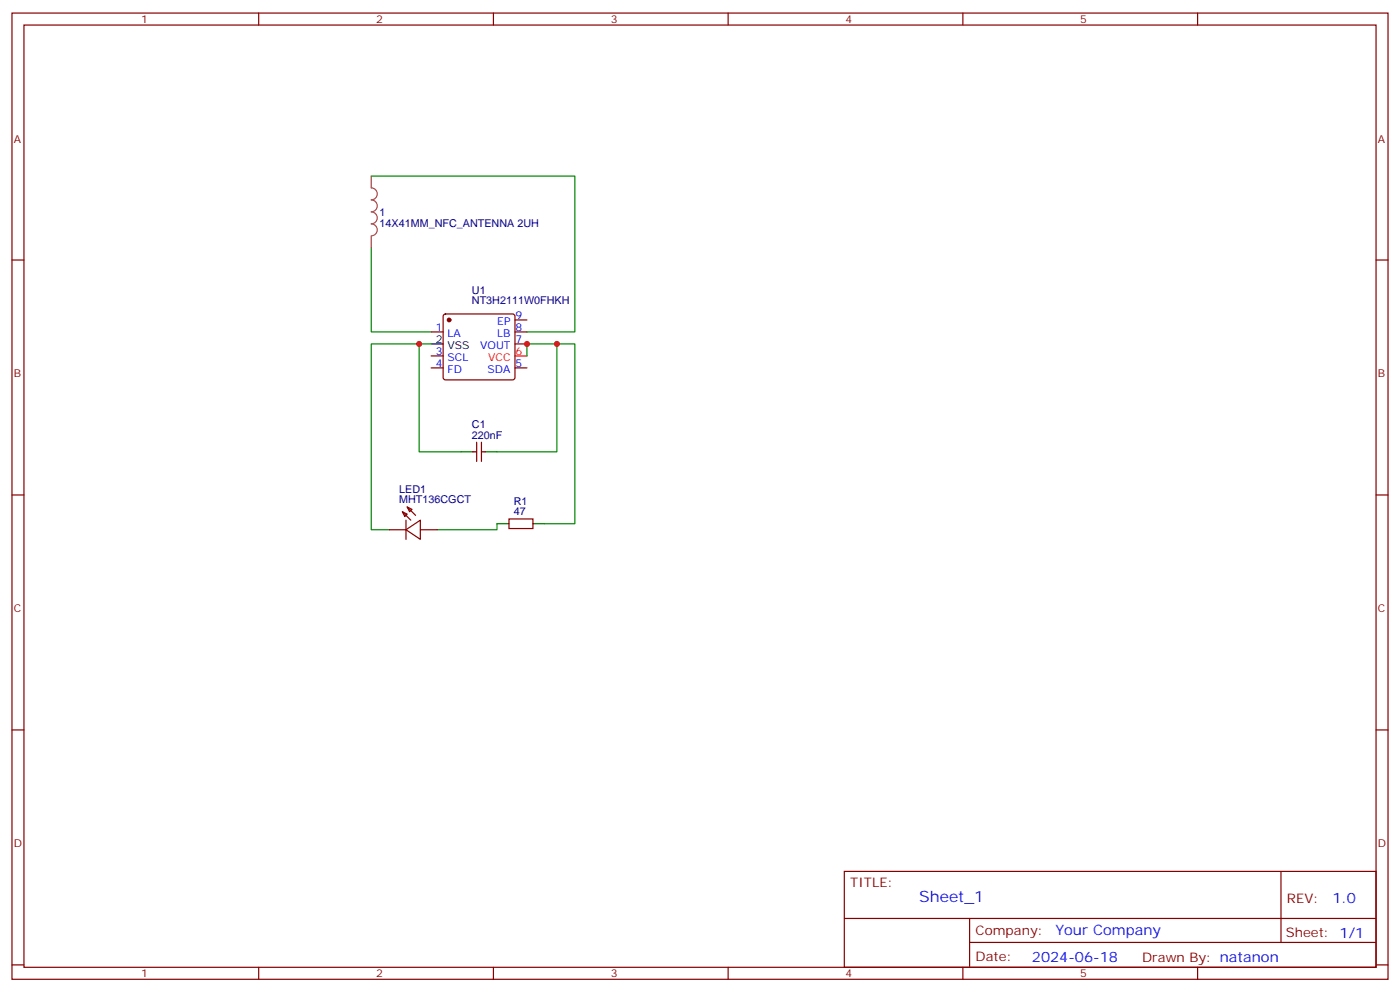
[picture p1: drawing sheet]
<svg xmlns="http://www.w3.org/2000/svg" width="412mm" height="292mm" viewBox="0 0 412 292" stroke-linecap="round" stroke-linejoin="round" font-family="sans-serif">
<g fill="none" stroke="#870000" stroke-width=".35">
<path d="M3.5 3.8h405.4v284.4h-405.4zM7.1 7.4h398.2v277.3h-398.2zM76.2 3.8v3.6M145.3 3.8v3.6M214.5 3.8v3.6M283.6 3.8v3.6M352.8 3.8v3.6M3.5 76.5h3.6M405.3 76.5h3.6M127 97.7h3.5M130.8 92.6l.4-.2h19.8l.5 .2 .2 .5v18l-.2 .5-.5 .2h-19.8l-.5-.2-.2-.5v-18zM151.7 94.2h3.5"/>
<path d="M151.7 97.7h3.5M127 108.3h3.5M127 104.7h3.5M151.7 101.2h3.5M151.7 108.3h3.5M139.3 133h1.1M140.4 130.1v5.7M141.8 130.1v5.7M141.8 133h1.1M3.5 145.7h3.6M114.7 155.9h4.9M118.5 150.6l1.4 .7-.7 .7z"/>
<path d="M118.5 150.6l2.5 2.5M119.6 155.9l4.2-2.8v5.6zM119.6 153.1v5.6M119.9 149.2l1.5 .7-.8 .7zM119.9 149.2l2.5 2.5M123.8 155.9h5M149.9 152.7h7.1v2.8h-7.1zM405.3 145.7h3.6M3.5 214.8h3.6M405.3 214.8h3.6M248.7 256.4h156.6v28.3h-156.6zM377.3 256.5v20.8"/>
<path d="M248.7 270.3h156.5M285.6 277.3h119.6M285.6 270.3v14.1M3.5 284h3.6M76.2 284.7v3.5M145.3 284.7v3.5M214.5 284.7v3.5M283.6 284.7v3.5M352.8 284.7v3.5M405.3 284h3.6"/>
</g>
<path d="M151.7 104.7h3.5" fill="none" stroke="#f00" stroke-width=".35"/>
<path d="M127 101.2h3.5M135.8 133h3.5M142.9 133h3.5M146.4 154.1h3.5M157 154.1h3.5" fill="none" stroke="#000" stroke-width=".35"/>
<circle cx="132.3" cy="94.2" r=".53" fill="#870000" stroke="#870000" stroke-width=".35"/>
<path d="M109.4 51.8v3.5a1.76 1.76 0 0 1 1.7 1.8 1.76 1.76 0 0 1-1.7 1.7 1.76 1.76 0 0 1 1.7 1.8 1.76 1.76 0 0 1-1.7 1.7 1.76 1.76 0 0 1 1.7 1.8 1.76 1.76 0 0 1-1.7 1.8 1.76 1.76 0 0 1 1.7 1.7 1.76 1.76 0 0 1-1.7 1.8M109.4 69.5v3.5" fill="none" stroke="#a64a4a" stroke-width=".35"/>
<path d="M109.4 51.8h59.9v45.9h-14.1M109.4 73v24.7h17.6M123.5 101.2h-14.1v54.7h5.3M127 101.2h-3.5v31.8h12.3M155.2 104.7v-3.5h14.1v52.9h-8.8M164 101.2v31.8h-17.6M146.4 154.1v1.8h-17.6" fill="none" stroke="#008700" stroke-width=".35"/>
<g fill="#c00">
<circle cx="123.5" cy="101.2" r=".88"/>
<circle cx="164" cy="101.2" r=".88"/>
<circle cx="155.2" cy="101.2" r=".88"/>
</g>
<text font-size="4.6" fill="#00f" x="270.8" y="265.5">Sheet_1</text>
<g font-size="4.2" fill="#00f">
<text x="392.5" y="265.7">1.0</text>
<text x="310.9" y="275.3">Your Company</text>
<text x="304" y="283.1">2024-06-18</text>
</g>
<g font-size="3.9" fill="#800">
<text x="250.5" y="261">TITLE:</text>
<text x="379.1" y="265.7">REV:</text>
<text x="287.4" y="275.2">Company:</text>
<text x="378.7" y="275.8">Sheet: 1/1</text>
<text x="287.4" y="282.9">Date:</text>
<text x="336.4" y="283">Drawn By: natanon</text>
</g>
<g font-size="3.2" fill="#800">
<text x="41.6" y="6.8">1</text>
<text x="110.8" y="6.8">2</text>
<text x="179.9" y="6.8">3</text>
<text x="249.1" y="6.8">4</text>
<text x="318.2" y="6.8">5</text>
<text x="4.1" y="41.9">A</text>
<text x="405.9" y="41.9">A</text>
<text x="4.1" y="111.1">B</text>
<text x="405.9" y="111.1">B</text>
<text x="4.1" y="180.2">C</text>
<text x="405.9" y="180.2">C</text>
<text x="4.1" y="249.4">D</text>
<text x="405.9" y="249.4">D</text>
<text x="41.6" y="287.7">1</text>
<text x="110.8" y="287.7">2</text>
<text x="179.9" y="287.7">3</text>
<text x="249.1" y="287.7">4</text>
<text x="318.2" y="287.7">5</text>
</g>
<g font-size="3.2" fill="#000080">
<text x="111.8" y="63.6">1</text>
<text x="111.8" y="66.7">14X41MM_NFC_ANTENNA 2UH</text>
<text x="139" y="89.5">NT3H2111W0FHKH</text>
<text x="139" y="86.4">U1</text>
<text x="139" y="126">C1</text>
<text x="139" y="129.1">220nF</text>
<text x="117.6" y="148.1">MHT136CGCT</text>
<text x="117.6" y="144.9">LED1</text>
<text x="151.4" y="148.6">R1</text>
<text x="151.4" y="151.7">47</text>
</g>
<g font-size="3.2" fill="#00f">
<text x="146.5" y="95.6">EP</text>
<text x="151.9" y="93.8">9</text>
<text x="128.3" y="97.3">1</text>
<text x="131.8" y="99.1">LA</text>
<text x="146.4" y="99.1">LB</text>
<text x="151.9" y="97.3">8</text>
<text x="151.9" y="100.9">7</text>
<text x="128.3" y="107.9">4</text>
<text x="128.3" y="104.4">3</text>
<text x="131.8" y="106.2">SCL</text>
<text x="141.4" y="102.6">VOUT</text>
<text x="151.9" y="107.9">5</text>
<text x="131.8" y="109.7">FD</text>
<text x="143.6" y="109.7">SDA</text>
</g>
<g font-size="3.2">
<text x="128.3" y="100.9">2</text>
<text x="131.8" y="102.6">VSS</text>
</g>
<g font-size="3.2" fill="#f00">
<text x="143.8" y="106.2">VCC</text>
<text x="151.9" y="104.4">6</text>
</g>
</svg>
